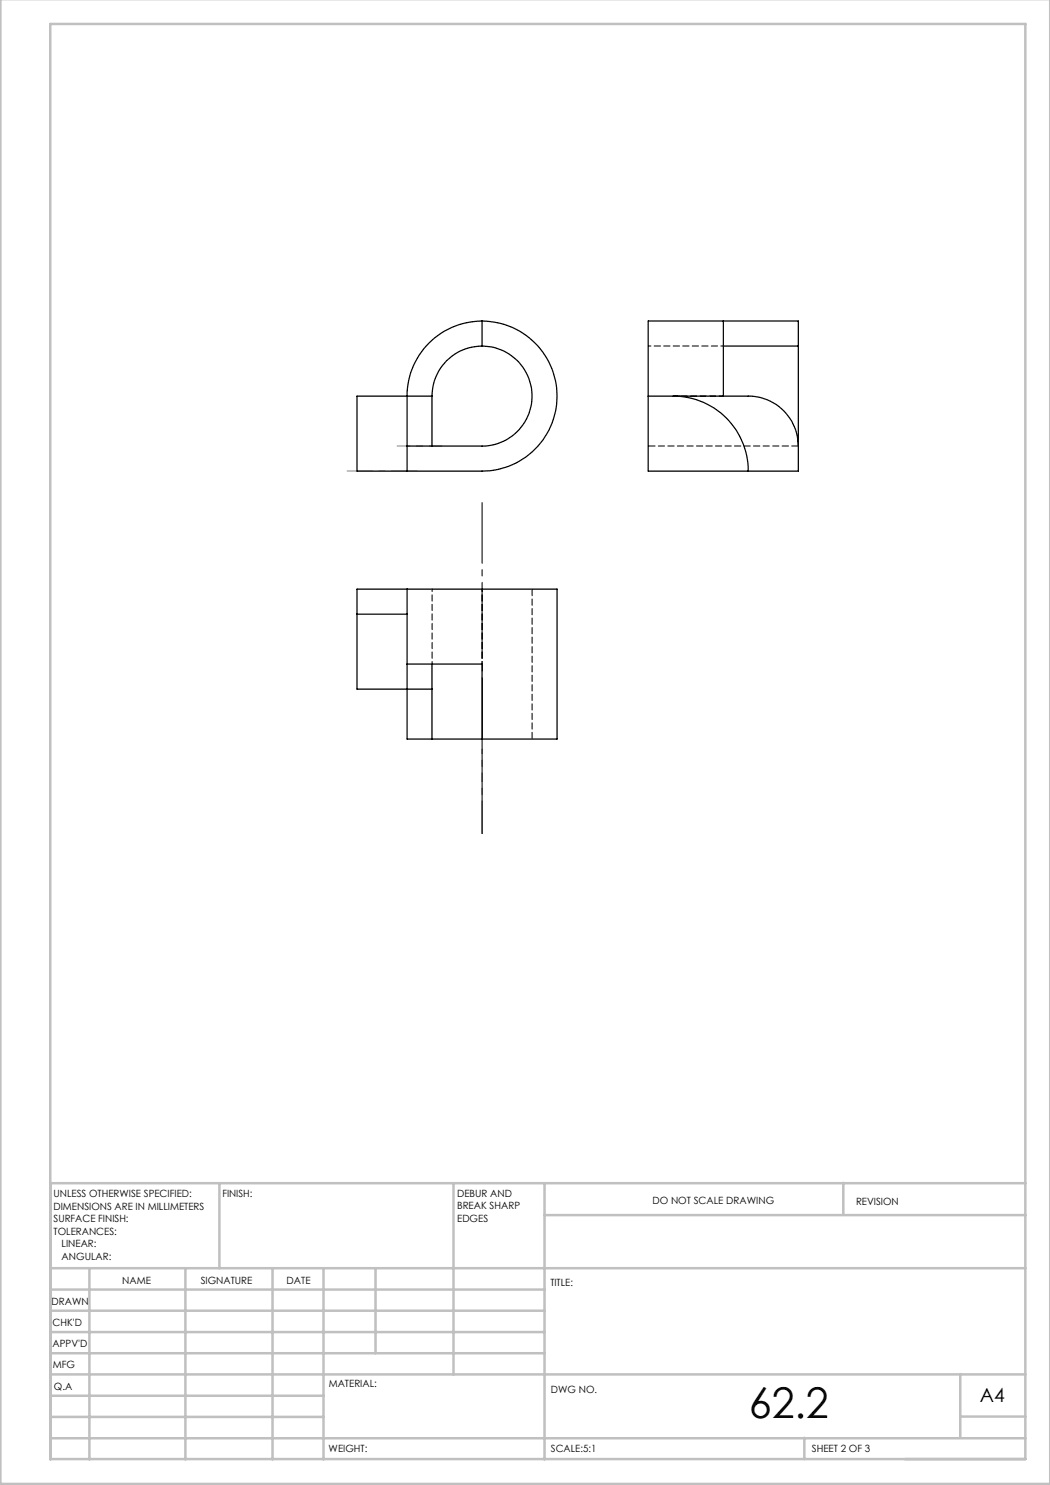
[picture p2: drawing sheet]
<svg xmlns="http://www.w3.org/2000/svg" width="210mm" height="297mm" viewBox="0 0 210 297" stroke-linecap="round" stroke-linejoin="round" font-family="sans-serif">
<path d="M96.4 149.8v16.9" fill="none" stroke="#000" stroke-width=".2" stroke-dasharray="15.2 1.3 1.3 1.3" stroke-dashoffset="8.7"/>
<path d="M96.4 166.7v-66.2" fill="none" stroke="#000" stroke-width=".2" stroke-dasharray="15.2 1.3 1.3 1.3" stroke-dashoffset="3.1"/>
<path d="M69.4 94.2h14" fill="none" stroke="#808080" stroke-width=".2" stroke-dasharray="15.2 1.3 1.3 1.3" stroke-dashoffset="10.1"/>
<path d="M88.4 89.2h-9" fill="none" stroke="#808080" stroke-width=".2" stroke-dasharray="15.2 1.3 1.3 1.3" stroke-dashoffset="12.6"/>
<g fill="none" stroke="#c0c0c0" stroke-width=".5">
<path d="M.1 -.1v296.9h209.9v-296.9M10.1 4.8h195v287h-195zM43.9 236.6v17M90.7 236.6v38.3M108.9 236.6v55.3M168.7 236.6v6.3M205.1 236.6h-195v55.3M10.1 253.6h195M10.1 257.9h98.8M17.9 253.6v38.3M37.1 253.6v38.3M54.5 253.6v38.3"/>
<path d="M64.7 253.6v38.3M75.1 253.6v17M108.9 243h96.2M10.1 270.6h98.8M10.1 266.4h98.8M10.1 262.1h98.8M10.1 279.1h54.6M10.1 274.9h195M192.1 274.8v12.7M10.1 287.7h195M10.1 283.4h54.6M160.9 287.5v4.3"/>
<path d="M192.1 283.3h13"/>
</g>
<g fill="none" stroke="#000" stroke-width=".25">
<path d="M86.4 79.2v10M96.4 64.2a15 15 0 0 1 15 15 15 15 0 0 1-15 15h-25v-15h15M96.4 69.2a10 10 0 0 1 10 10 10 10 0 0 1-10 10h-15M96.4 64.2a15.1 15.1 0 0 0-15 16.7v8.3M96.4 69.2a10 10 0 0 0-10 10M96.4 64.2v5M129.6 79.2h20a10 10 0 0 1 10.1 10M129.6 79.2v15h30.1v-5M134.7 79.2a14.9 14.9 0 0 1 14.9 15M144.7 64.2v15M144.7 69.2h15M159.7 69.2v-5h-30.1v15"/>
<path d="M159.7 69.2v20M81.4 89.2v5M81.4 117.8h30v30h-15M81.4 117.8v30h15M81.4 117.8h-10v5M71.4 122.8v15h15M71.4 122.8h10M81.4 132.8h15v15M86.4 137.8v10M86.4 132.8v5"/>
</g>
<path d="M159.7 89.2h-30M106.4 147.8v-30" fill="none" stroke="#000" stroke-width=".2" stroke-dasharray="1.3 .6" stroke-dashoffset="-.1"/>
<path d="M144.7 69.2h-15M86.4 132.8v-15M96.4 132.8v-15" fill="none" stroke="#000" stroke-width=".2" stroke-dasharray="1.3 .6" stroke-dashoffset=".8"/>
<path d="M144.7 79.2h-10" fill="none" stroke="#000" stroke-width=".2" stroke-dasharray="1.3 .6" stroke-dashoffset=".4"/>
<text font-size="8.5" x="149.8" y="283.5">62.2</text>
<text font-size="3.9" x="196" y="280.4">A4</text>
<g font-size="2">
<text x="10.7" y="239.5">UNLESS OTHERWISE SPECIFIED:</text>
<text x="44.5" y="239.5">FINISH:</text>
<text x="91.4" y="239.4">DEBUR AND</text>
<text x="10.7" y="242">DIMENSIONS ARE IN MILLIMETERS</text>
<text x="10.7" y="244.5">SURFACE FINISH:</text>
<text x="91.4" y="241.9">BREAK SHARP</text>
<text x="91.4" y="244.4">EDGES</text>
<text x="130.5" y="240.8">DO NOT SCALE DRAWING</text>
<text x="171.2" y="241">REVISION</text>
<text x="10.7" y="247">TOLERANCES:</text>
<text x="12.3" y="249.5">LINEAR:</text>
<text x="12.3" y="252">ANGULAR:</text>
<text x="24.4" y="256.9">NAME</text>
<text x="40.1" y="256.8">SIGNATURE</text>
<text x="57.3" y="256.8">DATE</text>
<text x="110.1" y="257.1">TITLE:</text>
<text x="10.3" y="260.9">DRAWN</text>
<text x="10.5" y="269.3">APPV'D</text>
<text x="10.5" y="265.2">CHK'D</text>
<text x="10.6" y="273.6">MFG</text>
<text x="10.8" y="278">Q.A</text>
<text x="65.8" y="277.4">MATERIAL:</text>
<text x="110.2" y="278.5">DWG NO.</text>
<text x="65.7" y="290.4">WEIGHT:</text>
<text x="110.2" y="290.5">SCALE:5:1</text>
<text x="162.4" y="290.4">SHEET 2 OF 3</text>
</g>
</svg>
